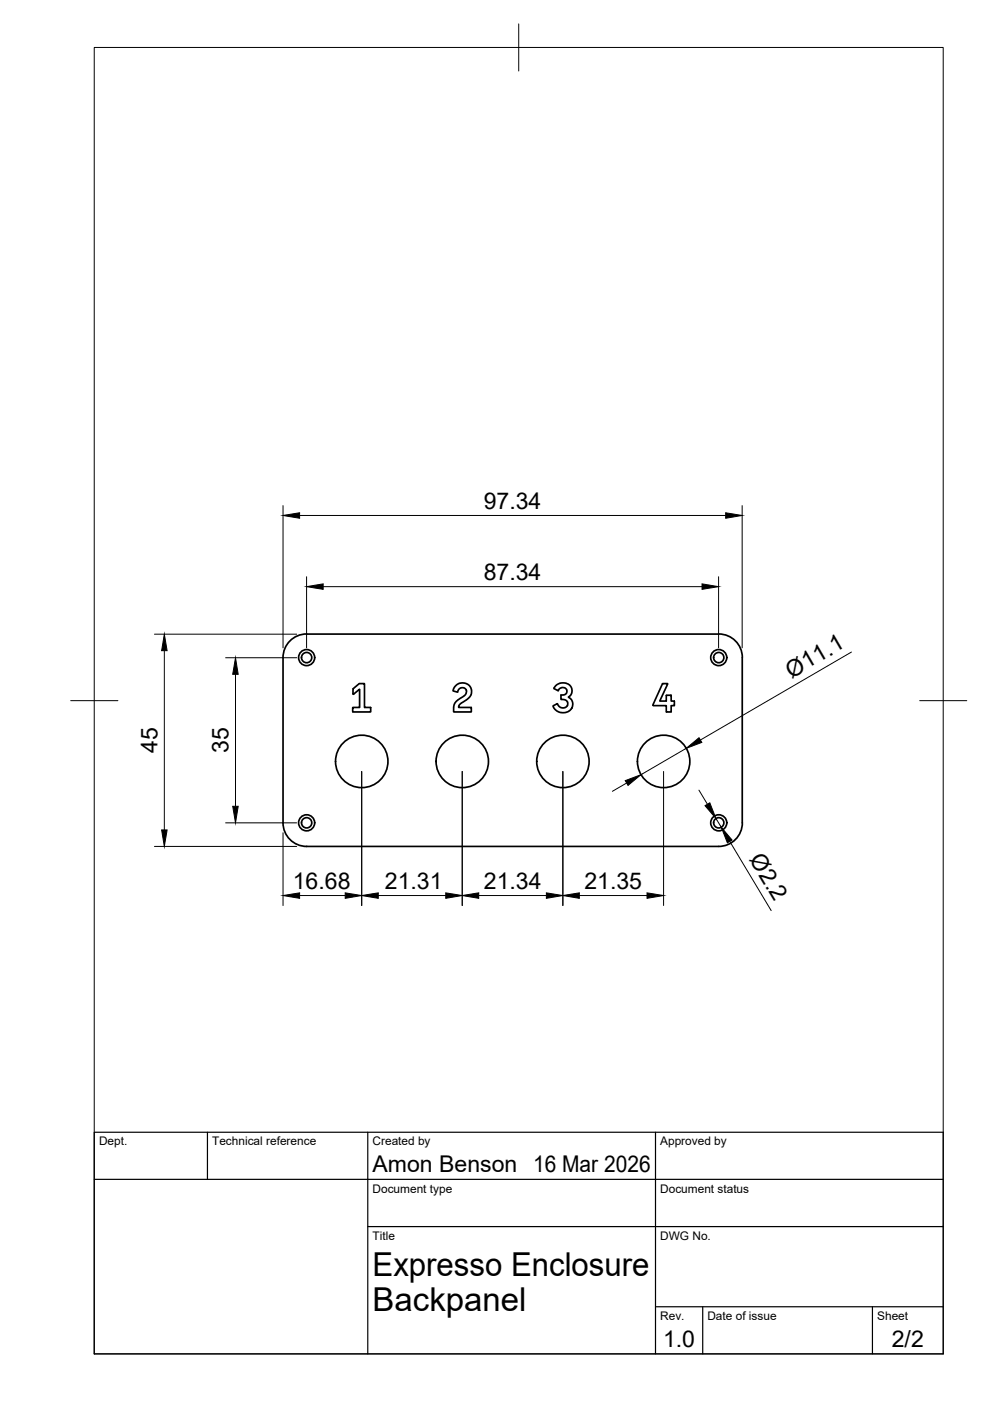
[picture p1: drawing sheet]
<svg xmlns="http://www.w3.org/2000/svg" width="210mm" height="297mm" viewBox="0 0 210 297" stroke-linecap="round" stroke-linejoin="round" font-family="sans-serif">
<!-- layer: Visible -->
<g fill="none" stroke="#000" stroke-width=".36">
<path d="M60 139.4v35.1a5 5 0 0 0 5 5M65 134.4h87.4a5 5 0 0 1 5 5M65 134.4a5 5 0 0 0-5 5M157.4 139.4v35.1a5 5 0 0 1-5 5h-87.4M74.9 146l1.2-1h1.2v5h1.2l.1 .9h-3.8v-.9h1.4v-3.8l-1.3 1zM96.4 145.6l.9-.7 .7-.1 1.1 .2 .6 .6 .3 .9-.2 .9-.7 .8-1.5 1.1-.4 .7h2.7v.9h-3.7v-1l.2-.8 .8-.8 1.2-.8 .5-.9-.2-.6-.5-.2-.8 .2-.4 .7-.9-.2zM117.8 145.5l.9-.6 .9-.1 .9 .3 .7 .7v1.1l-.3 .6-.4 .3 .7 .6 .2 .7v.5l-.3 .8-.7 .5-.7 .2-1-.1-.6-.2-.7-.8-.1-.3 .8-.5 .5 .6 .7 .3 .7-.2 .4-.5-.1-.5-.2-.4-1.2-.3v-.8l.8-.1 .4-.4v-.8l-.4-.3h-.6l-.4 .2-.4 .4-.8-.4zM140.5 145h1.1l-1.7 3.6h1.3l.1-1.2h.9l.1 1.2 .7 .1v.8l-.7 .1-.1 1.3h-.9l-.1-1.3h-2.6l-.2-.1z"/>
<circle cx="65" cy="139.4" r="1.7"/>
<circle cx="65" cy="139.4" r="1.09"/>
<circle cx="152.4" cy="139.4" r="1.7"/>
<circle cx="152.4" cy="139.4" r="1.09"/>
<circle cx="65" cy="174.5" r="1.7"/>
<circle cx="65" cy="174.5" r="1.09"/>
<circle cx="76.7" cy="161.4" r="5.6"/>
<circle cx="98" cy="161.4" r="5.6"/>
<circle cx="119.3" cy="161.4" r="5.6"/>
<circle cx="140.7" cy="161.4" r="5.6"/>
<circle cx="152.4" cy="174.5" r="1.7"/>
<circle cx="152.4" cy="174.5" r="1.09"/>
</g>
<!-- layer: TITLEBLOCK -->
<path d="M20 240.1h180v46.9h-180zM20 250h180M44 240.1v9.9M78 240.1v46.9M139 240.1v46.9M78 260.1h122M139 277.1h61M149 277.1v9.9M185 277.1v9.9" fill="none" stroke="#000" stroke-width=".25"/>
<!-- layer: BORDER -->
<path d="M20 10.1h180v276.9h-180zM110 5.1v10M15 148.6h10M195 148.6h10" fill="none" stroke="#000" stroke-width=".21"/>
<!-- layer: FD_Dimensions -->
<g fill="none" stroke="#000" stroke-width=".21">
<path d="M60 107.2v30.2M63.5 109.3h90.4M157.4 107.2v30.2M32.7 134.5h30.2M34.8 138v38M47.8 139.5h15.1M65 122.3v15.1M68.5 124.4h80.3M152.4 122.3v15.1M180.5 138.2l-32 18.7M49.9 143v27.9M145.5 158.7l-9.6 5.6"/>
<path d="M32.7 179.5h30.2M47.8 174.5h15.1M60 176.6v15.4M76.7 163.6v28.4M98 163.6v28.4M119.3 163.6v28.4M132.9 166l-3.1 1.8M140.7 163.6v28.4M148.2 167.5l1.8 3M151.8 173.5l1.1 1.9M154.7 178.4l8.8 14.7M63.5 189.9h9.7"/>
<path d="M80.2 189.9h14.3M101.5 189.9h14.3M122.8 189.9h14.4"/>
</g>
<g fill="#000" stroke="#000" stroke-width=".21">
<path d="M60 109.3l3.5-.6v1.2zM153.9 108.7l3.5 .6-3.5 .6zM34.8 134.5l.6 3.5h-1.1zM65 124.4l3.5-.6v1.2zM148.8 123.8l3.6 .6-3.6 .6zM49.9 139.5l.6 3.5h-1.2zM145.5 158.7l2.7-2.3 .6 1zM34.3 176h1.1l-.6 3.5zM49.3 170.9h1.2l-.6 3.6zM132.6 165.5l3.3-1.2-2.7 2.2zM149.5 170.8l1-.6 1.3 3.3zM152.9 175.4l2.3 2.7-1 .6z"/>
<path d="M60 189.9l3.5-.6v1.2zM73.2 189.3l3.5 .6-3.5 .6zM76.7 189.9l3.5-.6v1.2zM94.5 189.3l3.5 .6-3.5 .6zM98 189.9l3.5-.6v1.2zM115.8 189.3l3.5 .6-3.5 .6zM119.3 189.9l3.5-.6v1.2zM137.2 189.3l3.5 .6-3.5 .6z"/>
</g>
<g font-size="7">
<text x="79" y="270.6">Expresso Enclosure</text>
<text x="79" y="278.1">Backpanel</text>
</g>
<g font-size="4.9">
<text x="102.6" y="107.8">97.34</text>
<text x="102.6" y="122.9">87.34</text>
<text x="167.8" y="143.9" transform="rotate(-30 167.8 143.9)">Ø11.1</text>
<text x="33.4" y="159.6" transform="rotate(-90 33.4 159.6)">45</text>
<text x="48.5" y="159.7" transform="rotate(-90 48.5 159.7)">35</text>
<text x="158.8" y="182.2" transform="rotate(59 158.8 182.2)">Ø2.2</text>
<text x="62.1" y="188.4">16.68</text>
<text x="81.6" y="188.4">21.31</text>
<text x="102.6" y="188.4">21.34</text>
<text x="123.9" y="188.4">21.35</text>
<text x="79" y="248.5">Amon Benson 16 Mar 2026</text>
<text x="140.6" y="285.7">1.0</text>
<text x="189.1" y="285.7">2/2</text>
</g>
<g font-size="2.5">
<text x="21" y="242.9">Dept.</text>
<text x="45" y="242.9">Technical reference</text>
<text x="79" y="242.9">Created by</text>
<text x="140" y="242.9">Approved by</text>
<text x="79" y="252.8">Document type</text>
<text x="140" y="252.8">Document status</text>
<text x="79" y="262.9">Title</text>
<text x="140" y="262.9">DWG No.</text>
<text x="140" y="279.9">Rev.</text>
<text x="150" y="279.9">Date of issue</text>
<text x="186" y="279.9">Sheet</text>
</g>
</svg>
